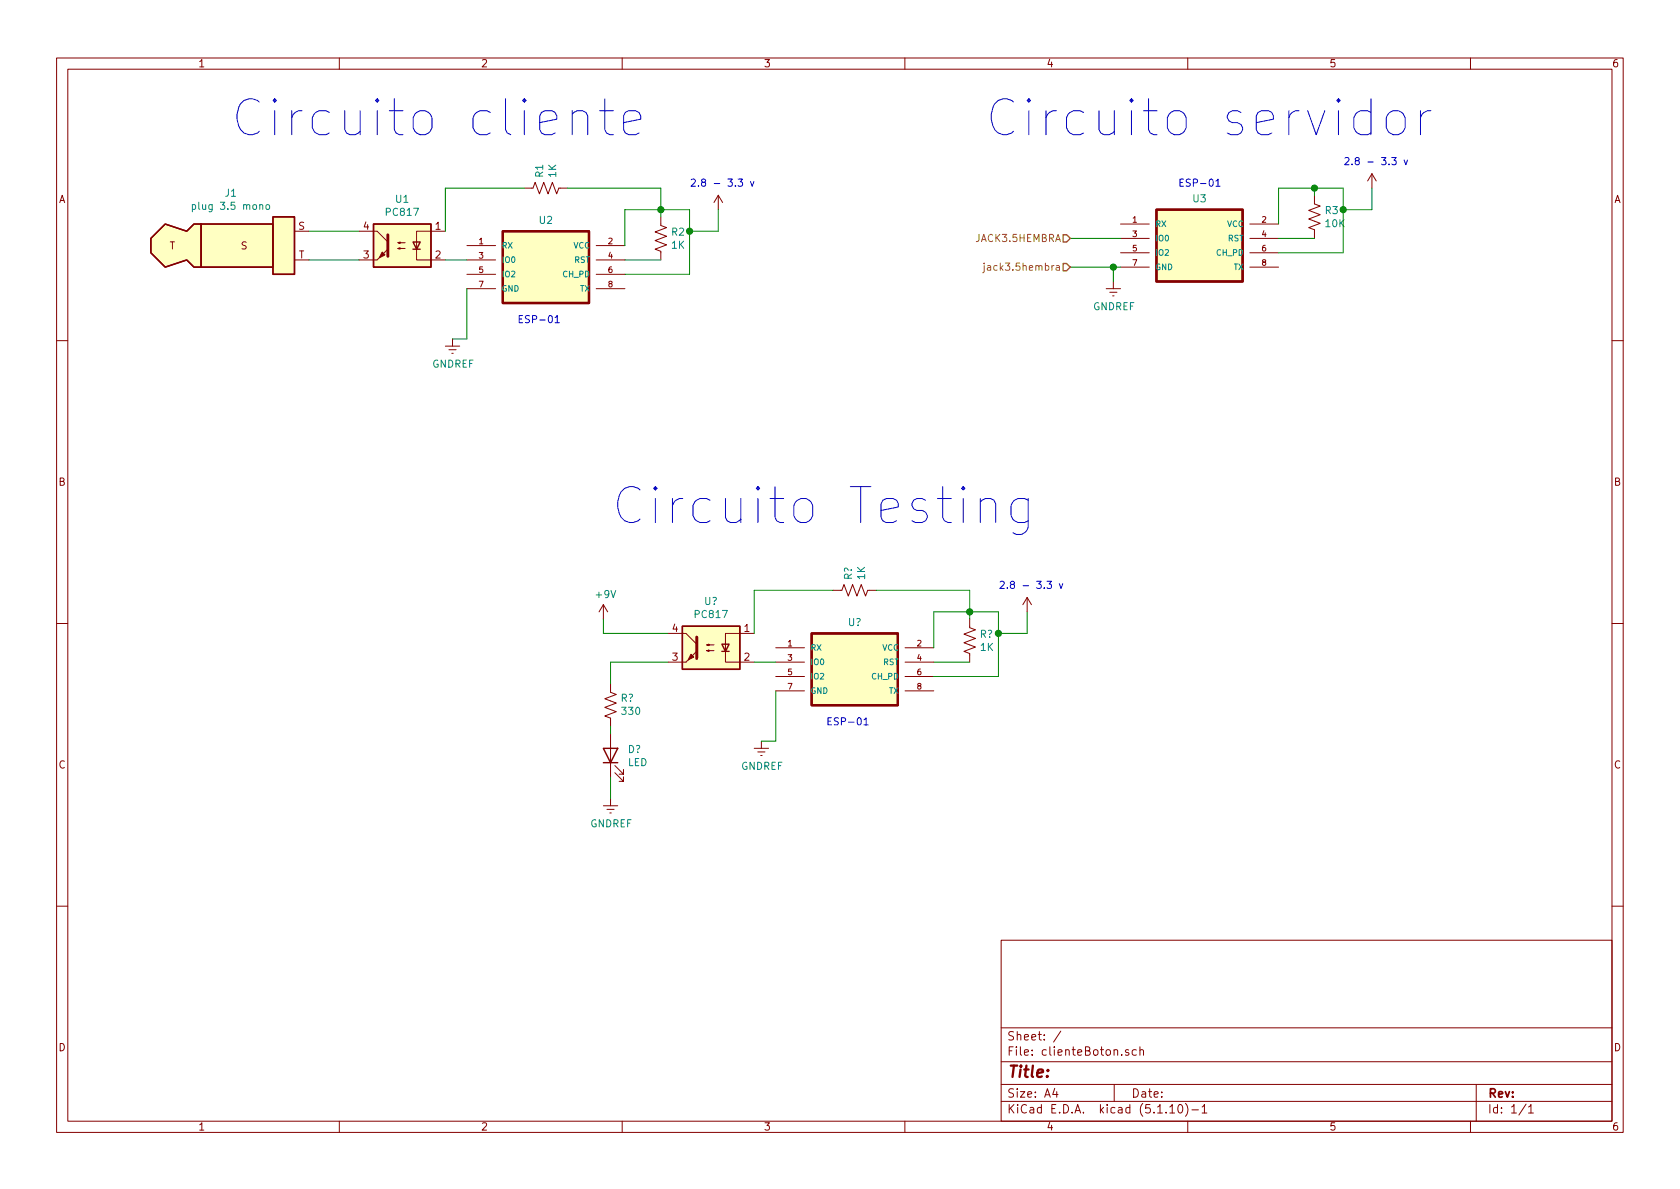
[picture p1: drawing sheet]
EESchema Schematic File Version 4
EELAYER 30 0
EELAYER END
$Descr A4 11693 8268
encoding utf-8
Sheet 1 1
Title ""
Date ""
Rev ""
Comp ""
Comment1 ""
Comment2 ""
Comment3 ""
Comment4 ""
$EndDescr
$Comp
L Isolator:PC817 U1
U 1 1
P 2800 1700
F 0 "U1" H 2800 2025 50  0000 C CNN
F 1 "PC817" H 2800 1934 50  0000 C CNN
F 2 "Package_DIP:DIP-4_W7.62mm" H 2600 1500 50  0001 L CIN
F 3 "http://www.soselectronic.cz/a_info/resource/d/pc817.pdf" H 2800 1700 50  0001 L CNN
	1    2800 1700
	-1   0    0    -1  
$EndComp
$Comp
L Device:R_US R1
U 1 1
P 3800 1300
F 0 "R1" H 3868 1346 50  0000 L CNN
F 1 "1K" H 3868 1255 50  0000 L CNN
F 2 "" V 3840 1290 50  0001 C CNN
F 3 "~" H 3800 1300 50  0001 C CNN
	1    3800 1300
	0    -1   -1   0   
$EndComp
$Comp
L esp-01:ESP-01 U2
U 1 1
P 3750 1900
F 0 "U2" H 3800 2278 50  0000 C CNN
F 1 "ESP-01" H 3750 1900 50  0001 L BNN
F 2 "ESP-01" H 3750 1900 50  0001 L BNN
F 3 "" H 3750 1900 50  0001 L BNN
	1    3750 1900
	1    0    0    -1  
$EndComp
Wire Wire Line
	4350 1700 4350 1450
Wire Wire Line
	4800 1900 4800 1600
$Comp
L power:+3.3V #PWR0101
U 1 1
P 5000 1450
F 0 "#PWR0101" H 5000 1300 50  0001 C CNN
F 1 "+3.3V" H 5015 1623 50  0001 C CNN
F 2 "" H 5000 1450 50  0001 C CNN
F 3 "" H 5000 1450 50  0001 C CNN
	1    5000 1450
	1    0    0    -1  
$EndComp
$Comp
L power:GNDREF #PWR0102
U 1 1
P 3150 2350
F 0 "#PWR0102" H 3150 2100 50  0001 C CNN
F 1 "GNDREF" H 3155 2177 50  0000 C CNN
F 2 "" H 3150 2350 50  0001 C CNN
F 3 "" H 3150 2350 50  0001 C CNN
	1    3150 2350
	1    0    0    -1  
$EndComp
Wire Wire Line
	3250 2350 3150 2350
Wire Wire Line
	3250 2000 3250 2350
Wire Wire Line
	5000 1600 5000 1450
$Comp
L Device:R_US R2
U 1 1
P 4600 1650
F 0 "R2" H 4668 1696 50  0000 L CNN
F 1 "1K" H 4668 1605 50  0000 L CNN
F 2 "" V 4640 1640 50  0001 C CNN
F 3 "~" H 4600 1650 50  0001 C CNN
	1    4600 1650
	1    0    0    -1  
$EndComp
Wire Wire Line
	4600 1450 4600 1500
Wire Wire Line
	4800 1600 5000 1600
Wire Wire Line
	4800 1450 4800 1600
Connection ~ 4800 1600
Wire Wire Line
	4350 1900 4800 1900
Wire Wire Line
	3100 1800 3250 1800
Connection ~ 4600 1450
Wire Wire Line
	4600 1450 4800 1450
Wire Wire Line
	4350 1450 4600 1450
Wire Wire Line
	4600 1300 4600 1450
Wire Wire Line
	3950 1300 4600 1300
Wire Wire Line
	3650 1300 3100 1300
Wire Wire Line
	3100 1300 3100 1600
$Comp
L Connector:AudioPlug2 J1
U 1 1
P 1550 1700
F 0 "J1" H 1607 2067 50  0000 C CNN
F 1 "plug 3.5 mono" H 1607 1976 50  0000 C CNN
F 2 "" H 1900 1650 50  0001 C CNN
F 3 "~" H 1900 1650 50  0001 C CNN
	1    1550 1700
	1    0    0    -1  
$EndComp
Wire Wire Line
	2150 1800 2500 1800
Wire Wire Line
	2150 1600 2500 1600
Wire Wire Line
	4350 1800 4600 1800
Text Notes 4800 1300 0    50   ~ 0
2.8 - 3.3 v\n
Wire Wire Line
	9350 1750 9350 1450
$Comp
L power:+3.3V #PWR0103
U 1 1
P 9550 1300
F 0 "#PWR0103" H 9550 1150 50  0001 C CNN
F 1 "+3.3V" H 9565 1473 50  0001 C CNN
F 2 "" H 9550 1300 50  0001 C CNN
F 3 "" H 9550 1300 50  0001 C CNN
	1    9550 1300
	1    0    0    -1  
$EndComp
Wire Wire Line
	9550 1450 9550 1300
$Comp
L Device:R_US R3
U 1 1
P 9150 1500
F 0 "R3" H 9218 1546 50  0000 L CNN
F 1 "10K" H 9218 1455 50  0000 L CNN
F 2 "" V 9190 1490 50  0001 C CNN
F 3 "~" H 9150 1500 50  0001 C CNN
	1    9150 1500
	1    0    0    -1  
$EndComp
Wire Wire Line
	9150 1300 9150 1350
Wire Wire Line
	9350 1450 9550 1450
Wire Wire Line
	9350 1300 9350 1450
Connection ~ 9350 1450
Connection ~ 9150 1300
Wire Wire Line
	9150 1300 9350 1300
Wire Wire Line
	8900 1300 9150 1300
Text Notes 9350 1150 0    50   ~ 0
2.8 - 3.3 v\n
$Comp
L power:GNDREF #PWR0104
U 1 1
P 7750 1950
F 0 "#PWR0104" H 7750 1700 50  0001 C CNN
F 1 "GNDREF" H 7755 1777 50  0000 C CNN
F 2 "" H 7750 1950 50  0001 C CNN
F 3 "" H 7750 1950 50  0001 C CNN
	1    7750 1950
	1    0    0    -1  
$EndComp
Wire Wire Line
	8900 1750 9350 1750
Wire Wire Line
	8900 1650 9150 1650
$Comp
L esp-01:ESP-01 U3
U 1 1
P 8300 1750
F 0 "U3" H 8350 2128 50  0000 C CNN
F 1 "ESP-01" H 8300 1750 50  0001 L BNN
F 2 "ESP-01" H 8300 1750 50  0001 L BNN
F 3 "" H 8300 1750 50  0001 L BNN
	1    8300 1750
	1    0    0    -1  
$EndComp
Wire Wire Line
	7750 1850 7750 1950
Wire Wire Line
	7800 1650 7450 1650
Wire Wire Line
	7750 1850 7450 1850
Wire Wire Line
	8900 1300 8900 1550
Wire Wire Line
	7750 1850 7800 1850
Connection ~ 7750 1850
Text HLabel 7450 1650 0    50   Input ~ 0
JACK3.5HEMBRA
Text HLabel 7450 1850 0    50   Input ~ 0
jack3.5hembra
Text Notes 8200 1300 0    50   ~ 0
ESP-01\n
Text Notes 3600 2250 0    50   ~ 0
ESP-01\n
Text Notes 4250 3650 0    250  ~ 0
Circuito Testing\n
Text Notes 6850 950  0    250  ~ 0
Circuito servidor
$Comp
L Isolator:PC817 U?
U 1 1
P 4950 4500
F 0 "U?" H 4950 4825 50  0000 C CNN
F 1 "PC817" H 4950 4734 50  0000 C CNN
F 2 "Package_DIP:DIP-4_W7.62mm" H 4750 4300 50  0001 L CIN
F 3 "http://www.soselectronic.cz/a_info/resource/d/pc817.pdf" H 4950 4500 50  0001 L CNN
	1    4950 4500
	-1   0    0    -1  
$EndComp
$Comp
L Device:R_US R?
U 1 1
P 5950 4100
F 0 "R?" H 6018 4146 50  0000 L CNN
F 1 "1K" H 6018 4055 50  0000 L CNN
F 2 "" V 5990 4090 50  0001 C CNN
F 3 "~" H 5950 4100 50  0001 C CNN
	1    5950 4100
	0    -1   -1   0   
$EndComp
$Comp
L esp-01:ESP-01 U?
U 1 1
P 5900 4700
F 0 "U?" H 5950 5078 50  0000 C CNN
F 1 "ESP-01" H 5900 4700 50  0001 L BNN
F 2 "ESP-01" H 5900 4700 50  0001 L BNN
F 3 "" H 5900 4700 50  0001 L BNN
	1    5900 4700
	1    0    0    -1  
$EndComp
Wire Wire Line
	6500 4500 6500 4250
Wire Wire Line
	6950 4700 6950 4400
$Comp
L power:+3.3V #PWR?
U 1 1
P 7150 4250
F 0 "#PWR?" H 7150 4100 50  0001 C CNN
F 1 "+3.3V" H 7165 4423 50  0001 C CNN
F 2 "" H 7150 4250 50  0001 C CNN
F 3 "" H 7150 4250 50  0001 C CNN
	1    7150 4250
	1    0    0    -1  
$EndComp
$Comp
L power:GNDREF #PWR?
U 1 1
P 5300 5150
F 0 "#PWR?" H 5300 4900 50  0001 C CNN
F 1 "GNDREF" H 5305 4977 50  0000 C CNN
F 2 "" H 5300 5150 50  0001 C CNN
F 3 "" H 5300 5150 50  0001 C CNN
	1    5300 5150
	1    0    0    -1  
$EndComp
Wire Wire Line
	5400 5150 5300 5150
Wire Wire Line
	5400 4800 5400 5150
Wire Wire Line
	7150 4400 7150 4250
$Comp
L Device:R_US R?
U 1 1
P 6750 4450
F 0 "R?" H 6818 4496 50  0000 L CNN
F 1 "1K" H 6818 4405 50  0000 L CNN
F 2 "" V 6790 4440 50  0001 C CNN
F 3 "~" H 6750 4450 50  0001 C CNN
	1    6750 4450
	1    0    0    -1  
$EndComp
Wire Wire Line
	6750 4250 6750 4300
Wire Wire Line
	6950 4400 7150 4400
Wire Wire Line
	6950 4250 6950 4400
Connection ~ 6950 4400
Wire Wire Line
	6500 4700 6950 4700
Wire Wire Line
	5250 4600 5400 4600
Connection ~ 6750 4250
Wire Wire Line
	6750 4250 6950 4250
Wire Wire Line
	6500 4250 6750 4250
Wire Wire Line
	6750 4100 6750 4250
Wire Wire Line
	6100 4100 6750 4100
Wire Wire Line
	5800 4100 5250 4100
Wire Wire Line
	5250 4100 5250 4400
Wire Wire Line
	6500 4600 6750 4600
Text Notes 6950 4100 0    50   ~ 0
2.8 - 3.3 v\n
Text Notes 5750 5050 0    50   ~ 0
ESP-01\n
$Comp
L power:GNDREF #PWR?
U 1 1
P 4250 5550
F 0 "#PWR?" H 4250 5300 50  0001 C CNN
F 1 "GNDREF" H 4255 5377 50  0000 C CNN
F 2 "" H 4250 5550 50  0001 C CNN
F 3 "" H 4250 5550 50  0001 C CNN
	1    4250 5550
	1    0    0    -1  
$EndComp
$Comp
L power:+9V #PWR?
U 1 1
P 4200 4300
F 0 "#PWR?" H 4200 4150 50  0001 C CNN
F 1 "+9V" H 4215 4473 50  0000 C CNN
F 2 "" H 4200 4300 50  0001 C CNN
F 3 "" H 4200 4300 50  0001 C CNN
	1    4200 4300
	1    0    0    -1  
$EndComp
$Comp
L Device:R_US R?
U 1 1
P 4250 4900
F 0 "R?" H 4182 4854 50  0000 R CNN
F 1 "330" H 4182 4945 50  0000 R CNN
F 2 "" V 4290 4890 50  0001 C CNN
F 3 "~" H 4250 4900 50  0001 C CNN
	1    4250 4900
	-1   0    0    1   
$EndComp
Wire Wire Line
	4250 4750 4250 4600
Wire Wire Line
	4250 4600 4650 4600
Wire Wire Line
	4200 4300 4200 4400
Wire Wire Line
	4200 4400 4650 4400
$Comp
L Device:LED D?
U 1 1
P 4250 5250
F 0 "D?" V 4289 5132 50  0000 R CNN
F 1 "LED" V 4198 5132 50  0000 R CNN
F 2 "" H 4250 5250 50  0001 C CNN
F 3 "~" H 4250 5250 50  0001 C CNN
	1    4250 5250
	0    -1   -1   0   
$EndComp
Wire Wire Line
	4250 5100 4250 5050
Wire Wire Line
	4250 5400 4250 5550
$EndSCHEMATC
